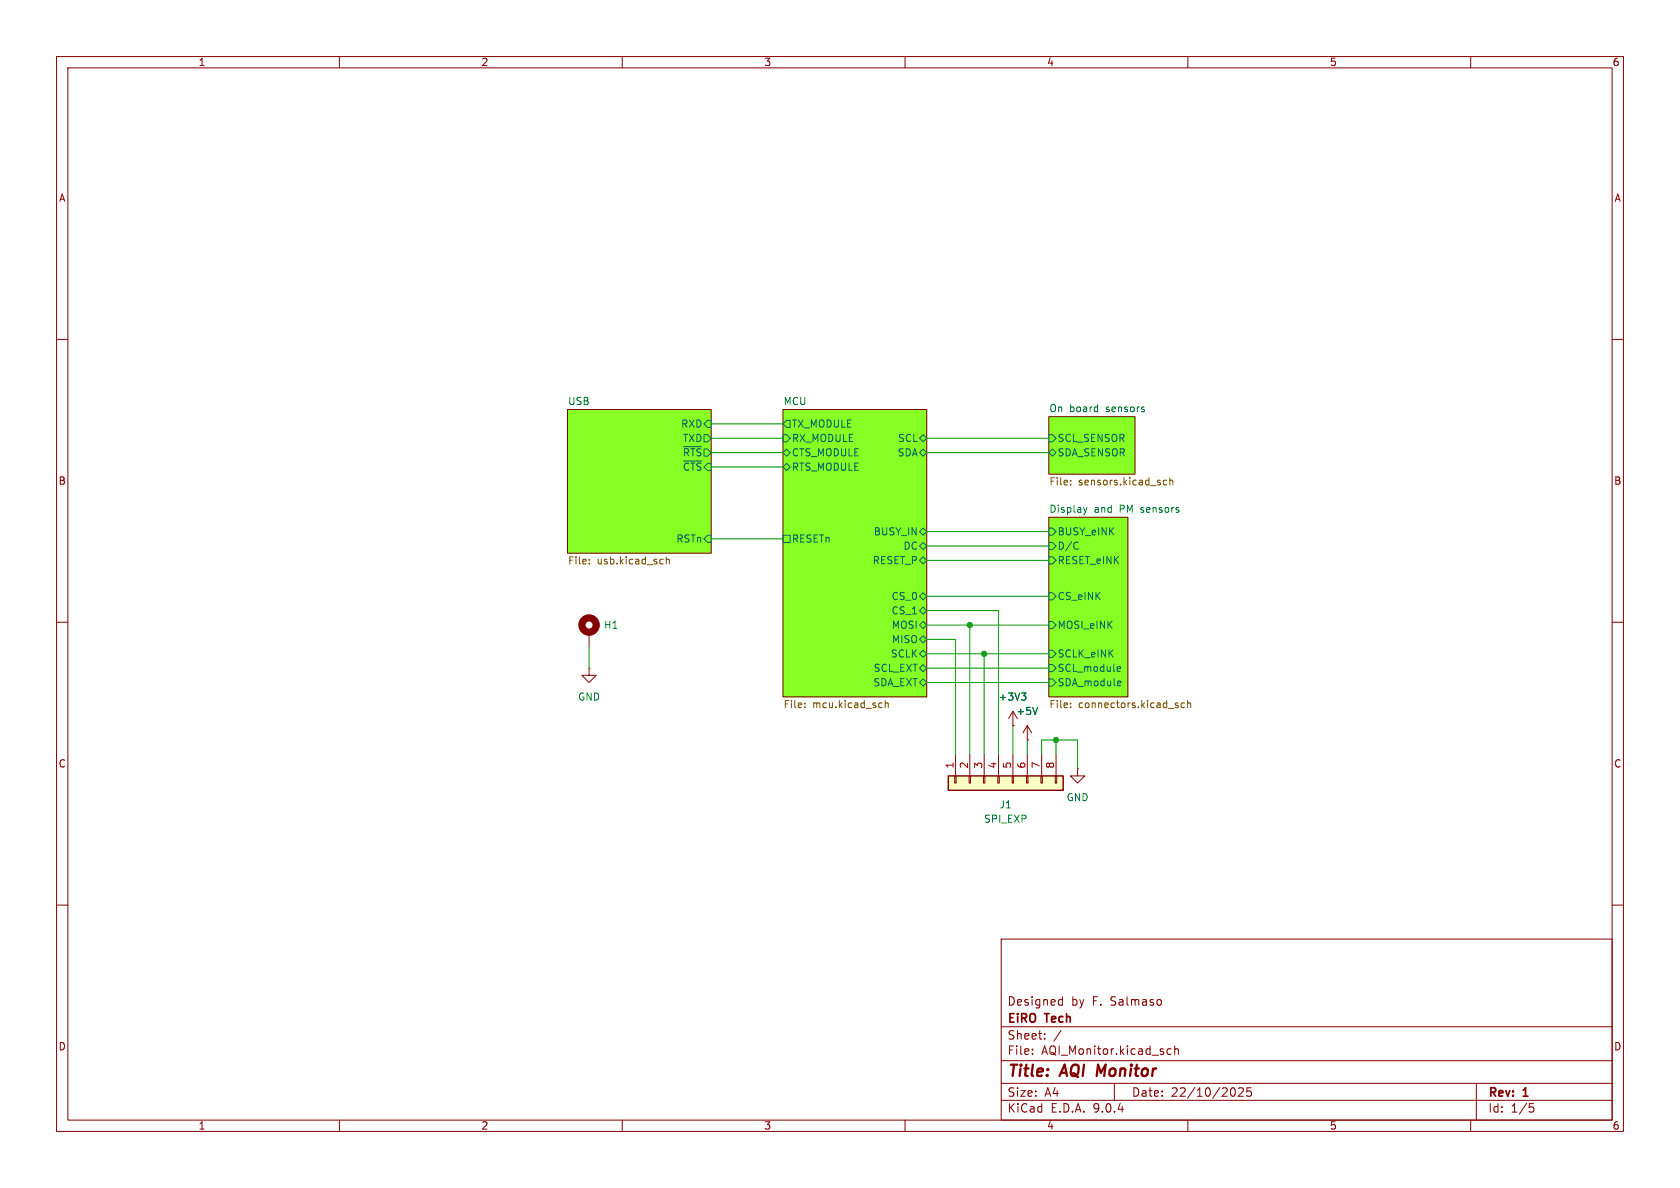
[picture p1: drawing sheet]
(kicad_sch
 (version 20250114)
 (generator "eeschema")
 (generator_version "9.0")
 (paper "A4")
 (title_block
  (title "AQI Monitor")
  (date "22/10/2025")
  (rev "1")
  (company "EiRO Tech")
  (comment 1 "Designed by F. Salmaso"))
 (lib_symbols
  (symbol "Connector_Generic:Conn_01x08"
   (pin_names
    (offset 1.016) (hide yes)) (exclude_from_sim no) (in_bom yes) (on_board yes)
   (property "Reference" "J" (at 0 10.16 0) (effects (font (size 1.27 1.27))))
   (property "Value" "Conn_01x08" (at 0 -12.7 0) (effects (font (size 1.27 1.27))))
   (property "Footprint" "" (at 0 0 0) (effects (font (size 1.27 1.27)) (hide yes)))
   (property "Datasheet" "~" (at 0 0 0) (effects (font (size 1.27 1.27)) (hide yes)))
   (property "Description" "Generic connector, single row, 01x08, script generated (kicad-library-utils/schlib/autogen/connector/)" (at 0 0 0) (effects (font (size 1.27 1.27)) (hide yes)))
   (symbol "Conn_01x08_1_1"
    (rectangle (start -1.27 8.89) (end 1.27 -11.43) (stroke (width 0.254) (type default)) (fill (type background)))
    (rectangle (start -1.27 7.747) (end 0 7.493) (stroke (width 0.1524) (type default)) (fill (type none)))
    (rectangle (start -1.27 5.207) (end 0 4.953) (stroke (width 0.1524) (type default)) (fill (type none)))
    (rectangle (start -1.27 2.667) (end 0 2.413) (stroke (width 0.1524) (type default)) (fill (type none)))
    (rectangle (start -1.27 0.127) (end 0 -0.127) (stroke (width 0.1524) (type default)) (fill (type none)))
    (rectangle (start -1.27 -2.413) (end 0 -2.667) (stroke (width 0.1524) (type default)) (fill (type none)))
    (rectangle (start -1.27 -4.953) (end 0 -5.207) (stroke (width 0.1524) (type default)) (fill (type none)))
    (rectangle (start -1.27 -7.493) (end 0 -7.747) (stroke (width 0.1524) (type default)) (fill (type none)))
    (rectangle (start -1.27 -10.033) (end 0 -10.287) (stroke (width 0.1524) (type default)) (fill (type none)))
    (pin passive line (at -5.08 7.62 0) (length 3.81) (name "Pin_1" (effects (font (size 1.27 1.27)))) (number "1" (effects (font (size 1.27 1.27)))))
    (pin passive line (at -5.08 5.08 0) (length 3.81) (name "Pin_2" (effects (font (size 1.27 1.27)))) (number "2" (effects (font (size 1.27 1.27)))))
    (pin passive line (at -5.08 2.54 0) (length 3.81) (name "Pin_3" (effects (font (size 1.27 1.27)))) (number "3" (effects (font (size 1.27 1.27)))))
    (pin passive line (at -5.08 0 0) (length 3.81) (name "Pin_4" (effects (font (size 1.27 1.27)))) (number "4" (effects (font (size 1.27 1.27)))))
    (pin passive line (at -5.08 -2.54 0) (length 3.81) (name "Pin_5" (effects (font (size 1.27 1.27)))) (number "5" (effects (font (size 1.27 1.27)))))
    (pin passive line (at -5.08 -5.08 0) (length 3.81) (name "Pin_6" (effects (font (size 1.27 1.27)))) (number "6" (effects (font (size 1.27 1.27)))))
    (pin passive line (at -5.08 -7.62 0) (length 3.81) (name "Pin_7" (effects (font (size 1.27 1.27)))) (number "7" (effects (font (size 1.27 1.27)))))
    (pin passive line (at -5.08 -10.16 0) (length 3.81) (name "Pin_8" (effects (font (size 1.27 1.27)))) (number "8" (effects (font (size 1.27 1.27))))))
   (embedded_fonts no))
  (symbol "Mechanical:MountingHole_Pad"
   (pin_numbers (hide yes))
   (pin_names
    (offset 1.016) (hide yes)) (exclude_from_sim no) (in_bom no) (on_board yes)
   (property "Reference" "H" (at 0 6.35 0) (effects (font (size 1.27 1.27))))
   (property "Value" "MountingHole_Pad" (at 0 4.445 0) (effects (font (size 1.27 1.27))))
   (property "Footprint" "" (at 0 0 0) (effects (font (size 1.27 1.27)) (hide yes)))
   (property "Datasheet" "~" (at 0 0 0) (effects (font (size 1.27 1.27)) (hide yes)))
   (property "Description" "Mounting Hole with connection" (at 0 0 0) (effects (font (size 1.27 1.27)) (hide yes)))
   (symbol "MountingHole_Pad_0_1"
    (circle (center 0 1.27) (radius 1.27) (stroke (width 1.27) (type default)) (fill (type none))))
   (symbol "MountingHole_Pad_1_1"
    (pin input line (at 0 -2.54 90) (length 2.54) (name "1" (effects (font (size 1.27 1.27)))) (number "1" (effects (font (size 1.27 1.27))))))
   (embedded_fonts no))
  (symbol "power:+3V3"
   (power)
   (pin_numbers (hide yes))
   (pin_names
    (offset 0) (hide yes)) (exclude_from_sim no) (in_bom yes) (on_board yes)
   (property "Reference" "#PWR" (at 0 -3.81 0) (effects (font (size 1.27 1.27)) (hide yes)))
   (property "Value" "+3V3" (at 0 3.556 0) (effects (font (size 1.27 1.27))))
   (property "Footprint" "" (at 0 0 0) (effects (font (size 1.27 1.27)) (hide yes)))
   (property "Datasheet" "" (at 0 0 0) (effects (font (size 1.27 1.27)) (hide yes)))
   (property "Description" "Power symbol creates a global label with name \"+3V3\"" (at 0 0 0) (effects (font (size 1.27 1.27)) (hide yes)))
   (symbol "+3V3_0_1"
    (polyline (pts (xy -0.762 1.27) (xy 0 2.54)) (stroke (width 0) (type default)) (fill (type none)))
    (polyline (pts (xy 0 2.54) (xy 0.762 1.27)) (stroke (width 0) (type default)) (fill (type none)))
    (polyline (pts (xy 0 0) (xy 0 2.54)) (stroke (width 0) (type default)) (fill (type none))))
   (symbol "+3V3_1_1"
    (pin power_in line (at 0 0 90) (length 0) (name "~" (effects (font (size 1.27 1.27)))) (number "1" (effects (font (size 1.27 1.27))))))
   (embedded_fonts no))
  (symbol "power:+5V"
   (power)
   (pin_numbers (hide yes))
   (pin_names
    (offset 0) (hide yes)) (exclude_from_sim no) (in_bom yes) (on_board yes)
   (property "Reference" "#PWR" (at 0 -3.81 0) (effects (font (size 1.27 1.27)) (hide yes)))
   (property "Value" "+5V" (at 0 3.556 0) (effects (font (size 1.27 1.27))))
   (property "Footprint" "" (at 0 0 0) (effects (font (size 1.27 1.27)) (hide yes)))
   (property "Datasheet" "" (at 0 0 0) (effects (font (size 1.27 1.27)) (hide yes)))
   (property "Description" "Power symbol creates a global label with name \"+5V\"" (at 0 0 0) (effects (font (size 1.27 1.27)) (hide yes)))
   (symbol "+5V_0_1"
    (polyline (pts (xy -0.762 1.27) (xy 0 2.54)) (stroke (width 0) (type default)) (fill (type none)))
    (polyline (pts (xy 0 2.54) (xy 0.762 1.27)) (stroke (width 0) (type default)) (fill (type none)))
    (polyline (pts (xy 0 0) (xy 0 2.54)) (stroke (width 0) (type default)) (fill (type none))))
   (symbol "+5V_1_1"
    (pin power_in line (at 0 0 90) (length 0) (name "~" (effects (font (size 1.27 1.27)))) (number "1" (effects (font (size 1.27 1.27))))))
   (embedded_fonts no))
  (symbol "power:GND"
   (power)
   (pin_numbers (hide yes))
   (pin_names
    (offset 0) (hide yes)) (exclude_from_sim no) (in_bom yes) (on_board yes)
   (property "Reference" "#PWR" (at 0 -6.35 0) (effects (font (size 1.27 1.27)) (hide yes)))
   (property "Value" "GND" (at 0 -3.81 0) (effects (font (size 1.27 1.27))))
   (property "Footprint" "" (at 0 0 0) (effects (font (size 1.27 1.27)) (hide yes)))
   (property "Datasheet" "" (at 0 0 0) (effects (font (size 1.27 1.27)) (hide yes)))
   (property "Description" "Power symbol creates a global label with name \"GND\" , ground" (at 0 0 0) (effects (font (size 1.27 1.27)) (hide yes)))
   (symbol "GND_0_1"
    (polyline (pts (xy 0 0) (xy 0 -1.27) (xy 1.27 -1.27) (xy 0 -2.54) (xy -1.27 -1.27) (xy 0 -1.27)) (stroke (width 0) (type default)) (fill (type none))))
   (symbol "GND_1_1"
    (pin power_in line (at 0 0 270) (length 0) (name "~" (effects (font (size 1.27 1.27)))) (number "1" (effects (font (size 1.27 1.27))))))
   (embedded_fonts no)))
 (junction
  (at 171.45 110.49)
  (diameter 0)
  (color 0 0 0 0))
 (junction
  (at 173.99 115.57)
  (diameter 0)
  (color 0 0 0 0))
 (junction
  (at 186.69 130.81)
  (diameter 0)
  (color 0 0 0 0))
 (wire
  (pts (xy 168.91 133.35) (xy 168.91 113.03))
  (stroke (width 0) (type default)))
 (wire
  (pts (xy 184.15 130.81) (xy 186.69 130.81))
  (stroke (width 0) (type default)))
 (wire
  (pts (xy 125.73 74.93) (xy 138.43 74.93))
  (stroke (width 0) (type default)))
 (wire
  (pts (xy 171.45 110.49) (xy 185.42 110.49))
  (stroke (width 0) (type default)))
 (wire
  (pts (xy 125.73 95.25) (xy 138.43 95.25))
  (stroke (width 0) (type default)))
 (wire
  (pts (xy 163.83 115.57) (xy 173.99 115.57))
  (stroke (width 0) (type default)))
 (wire
  (pts (xy 125.73 77.47) (xy 138.43 77.47))
  (stroke (width 0) (type default)))
 (wire
  (pts (xy 186.69 130.81) (xy 190.5 130.81))
  (stroke (width 0) (type default)))
 (wire
  (pts (xy 163.83 77.47) (xy 185.42 77.47))
  (stroke (width 0) (type default)))
 (wire
  (pts (xy 184.15 133.35) (xy 184.15 130.81))
  (stroke (width 0) (type default)))
 (wire
  (pts (xy 163.83 120.65) (xy 185.42 120.65))
  (stroke (width 0) (type default)))
 (wire
  (pts (xy 168.91 113.03) (xy 163.83 113.03))
  (stroke (width 0) (type default)))
 (wire
  (pts (xy 125.73 80.01) (xy 138.43 80.01))
  (stroke (width 0) (type default)))
 (wire
  (pts (xy 176.53 107.95) (xy 163.83 107.95))
  (stroke (width 0) (type default)))
 (wire
  (pts (xy 179.07 128.27) (xy 179.07 133.35))
  (stroke (width 0) (type default)))
 (wire
  (pts (xy 163.83 105.41) (xy 185.42 105.41))
  (stroke (width 0) (type default)))
 (wire
  (pts (xy 163.83 93.98) (xy 185.42 93.98))
  (stroke (width 0) (type default)))
 (wire
  (pts (xy 104.14 114.3) (xy 104.14 118.11))
  (stroke (width 0) (type default)))
 (wire
  (pts (xy 163.83 110.49) (xy 171.45 110.49))
  (stroke (width 0) (type default)))
 (wire
  (pts (xy 163.83 80.01) (xy 185.42 80.01))
  (stroke (width 0) (type default)))
 (wire
  (pts (xy 181.61 130.81) (xy 181.61 133.35))
  (stroke (width 0) (type default)))
 (wire
  (pts (xy 176.53 133.35) (xy 176.53 107.95))
  (stroke (width 0) (type default)))
 (wire
  (pts (xy 163.83 118.11) (xy 185.42 118.11))
  (stroke (width 0) (type default)))
 (wire
  (pts (xy 173.99 115.57) (xy 185.42 115.57))
  (stroke (width 0) (type default)))
 (wire
  (pts (xy 163.83 96.52) (xy 185.42 96.52))
  (stroke (width 0) (type default)))
 (wire
  (pts (xy 125.73 82.55) (xy 138.43 82.55))
  (stroke (width 0) (type default)))
 (wire
  (pts (xy 171.45 110.49) (xy 171.45 133.35))
  (stroke (width 0) (type default)))
 (wire
  (pts (xy 190.5 130.81) (xy 190.5 135.89))
  (stroke (width 0) (type default)))
 (wire
  (pts (xy 186.69 130.81) (xy 186.69 133.35))
  (stroke (width 0) (type default)))
 (wire
  (pts (xy 173.99 115.57) (xy 173.99 133.35))
  (stroke (width 0) (type default)))
 (wire
  (pts (xy 163.83 99.06) (xy 185.42 99.06))
  (stroke (width 0) (type default)))
 (symbol
  (lib_id "power:GND")
  (at 104.14 118.11 0)
  (unit 1)
  (exclude_from_sim no)
  (in_bom yes)
  (on_board yes)
  (dnp no)
  (fields_autoplaced yes)
  (property "Reference" "#PWR01" (at 104.14 124.46 0) (effects (font (size 1.27 1.27)) (hide yes)))
  (property "Value" "GND" (at 104.14 123.19 0) (effects (font (size 1.27 1.27))))
  (property "Footprint" "" (at 104.14 118.11 0) (effects (font (size 1.27 1.27)) (hide yes)))
  (property "Datasheet" "" (at 104.14 118.11 0) (effects (font (size 1.27 1.27)) (hide yes)))
  (property "Description" "Power symbol creates a global label with name \"GND\" , ground" (at 104.14 118.11 0) (effects (font (size 1.27 1.27)) (hide yes)))
  (pin "1"))
 (symbol
  (lib_id "Connector_Generic:Conn_01x08")
  (at 176.53 138.43 90)
  (mirror x)
  (unit 1)
  (exclude_from_sim no)
  (in_bom yes)
  (on_board yes)
  (dnp no)
  (fields_autoplaced yes)
  (property "Reference" "J1" (at 177.8 142.24 90) (effects (font (size 1.27 1.27))))
  (property "Value" "SPI_EXP" (at 177.8 144.78 90) (effects (font (size 1.27 1.27))))
  (property "Footprint" "Connector_PinHeader_1.27mm:PinHeader_2x04_P1.27mm_Vertical_SMD" (at 176.53 138.43 0) (effects (font (size 1.27 1.27)) (hide yes)))
  (property "Datasheet" "~" (at 176.53 138.43 0) (effects (font (size 1.27 1.27)) (hide yes)))
  (property "Description" "Generic connector, single row, 01x08, script generated (kicad-library-utils/schlib/autogen/connector/)" (at 176.53 138.43 0) (effects (font (size 1.27 1.27)) (hide yes)))
  (pin "7")
  (pin "8")
  (pin "6")
  (pin "5")
  (pin "4")
  (pin "3")
  (pin "2")
  (pin "1"))
 (symbol
  (lib_id "power:+5V")
  (at 181.61 130.81 0)
  (unit 1)
  (exclude_from_sim no)
  (in_bom yes)
  (on_board yes)
  (dnp no)
  (fields_autoplaced yes)
  (property "Reference" "#PWR03" (at 181.61 134.62 0) (effects (font (size 1.27 1.27)) (hide yes)))
  (property "Value" "+5V" (at 181.61 125.73 0) (effects (font (size 1.27 1.27))))
  (property "Footprint" "" (at 181.61 130.81 0) (effects (font (size 1.27 1.27)) (hide yes)))
  (property "Datasheet" "" (at 181.61 130.81 0) (effects (font (size 1.27 1.27)) (hide yes)))
  (property "Description" "Power symbol creates a global label with name \"+5V\"" (at 181.61 130.81 0) (effects (font (size 1.27 1.27)) (hide yes)))
  (pin "1"))
 (symbol
  (lib_id "power:GND")
  (at 190.5 135.89 0)
  (unit 1)
  (exclude_from_sim no)
  (in_bom yes)
  (on_board yes)
  (dnp no)
  (fields_autoplaced yes)
  (property "Reference" "#PWR04" (at 190.5 142.24 0) (effects (font (size 1.27 1.27)) (hide yes)))
  (property "Value" "GND" (at 190.5 140.97 0) (effects (font (size 1.27 1.27))))
  (property "Footprint" "" (at 190.5 135.89 0) (effects (font (size 1.27 1.27)) (hide yes)))
  (property "Datasheet" "" (at 190.5 135.89 0) (effects (font (size 1.27 1.27)) (hide yes)))
  (property "Description" "Power symbol creates a global label with name \"GND\" , ground" (at 190.5 135.89 0) (effects (font (size 1.27 1.27)) (hide yes)))
  (pin "1"))
 (symbol
  (lib_id "power:+3V3")
  (at 179.07 128.27 0)
  (unit 1)
  (exclude_from_sim no)
  (in_bom yes)
  (on_board yes)
  (dnp no)
  (fields_autoplaced yes)
  (property "Reference" "#PWR02" (at 179.07 132.08 0) (effects (font (size 1.27 1.27)) (hide yes)))
  (property "Value" "+3V3" (at 179.07 123.19 0) (effects (font (size 1.27 1.27))))
  (property "Footprint" "" (at 179.07 128.27 0) (effects (font (size 1.27 1.27)) (hide yes)))
  (property "Datasheet" "" (at 179.07 128.27 0) (effects (font (size 1.27 1.27)) (hide yes)))
  (property "Description" "Power symbol creates a global label with name \"+3V3\"" (at 179.07 128.27 0) (effects (font (size 1.27 1.27)) (hide yes)))
  (pin "1"))
 (symbol
  (lib_id "Mechanical:MountingHole_Pad")
  (at 104.14 111.76 0)
  (unit 1)
  (exclude_from_sim no)
  (in_bom no)
  (on_board yes)
  (dnp no)
  (fields_autoplaced yes)
  (property "Reference" "H1" (at 106.68 110.4899 0) (effects (font (size 1.27 1.27)) (justify left)))
  (property "Value" "MountingHole_Pad" (at 106.68 111.7599 0) (effects (font (size 1.27 1.27)) (justify left) (hide yes)))
  (property "Footprint" "MountingHole:MountingHole_2.7mm_M2.5_DIN965_Pad" (at 104.14 111.76 0) (effects (font (size 1.27 1.27)) (hide yes)))
  (property "Datasheet" "~" (at 104.14 111.76 0) (effects (font (size 1.27 1.27)) (hide yes)))
  (property "Description" "Mounting Hole with connection" (at 104.14 111.76 0) (effects (font (size 1.27 1.27)) (hide yes)))
  (pin "1"))
 (sheet
  (at 100.33 72.39)
  (size 25.4 25.4)
  (exclude_from_sim no)
  (in_bom yes)
  (on_board yes)
  (dnp no)
  (fields_autoplaced yes)
  (stroke (width 0.1524) (type solid))
  (fill (color 136 255 36 1.0000))
  (property "Sheetname" "USB" (at 100.33 71.6784 0) (effects (font (size 1.27 1.27)) (justify left bottom)))
  (property "Sheetfile" "usb.kicad_sch" (at 100.33 98.3746 0) (effects (font (size 1.27 1.27)) (justify left top)))
  (pin "RSTn" input (at 125.73 95.25 0) (effects (font (size 1.27 1.27)) (justify right)))
  (pin "RXD" input (at 125.73 74.93 0) (effects (font (size 1.27 1.27)) (justify right)))
  (pin "TXD" output (at 125.73 77.47 0) (effects (font (size 1.27 1.27)) (justify right)))
  (pin "~{CTS}" input (at 125.73 82.55 0) (effects (font (size 1.27 1.27)) (justify right)))
  (pin "~{RTS}" output (at 125.73 80.01 0) (effects (font (size 1.27 1.27)) (justify right))))
 (sheet
  (at 138.43 72.39)
  (size 25.4 50.8)
  (exclude_from_sim no)
  (in_bom yes)
  (on_board yes)
  (dnp no)
  (fields_autoplaced yes)
  (stroke (width 0.1524) (type solid))
  (fill (color 136 255 36 1.0000))
  (property "Sheetname" "MCU" (at 138.43 71.6784 0) (effects (font (size 1.27 1.27)) (justify left bottom)))
  (property "Sheetfile" "mcu.kicad_sch" (at 138.43 123.7746 0) (effects (font (size 1.27 1.27)) (justify left top)))
  (pin "CS_0" bidirectional (at 163.83 105.41 0) (effects (font (size 1.27 1.27)) (justify right)))
  (pin "CS_1" bidirectional (at 163.83 107.95 0) (effects (font (size 1.27 1.27)) (justify right)))
  (pin "CTS_MODULE" bidirectional (at 138.43 80.01 180) (effects (font (size 1.27 1.27)) (justify left)))
  (pin "MISO" bidirectional (at 163.83 113.03 0) (effects (font (size 1.27 1.27)) (justify right)))
  (pin "MOSI" bidirectional (at 163.83 110.49 0) (effects (font (size 1.27 1.27)) (justify right)))
  (pin "RESETn" passive (at 138.43 95.25 180) (effects (font (size 1.27 1.27)) (justify left)))
  (pin "RTS_MODULE" bidirectional (at 138.43 82.55 180) (effects (font (size 1.27 1.27)) (justify left)))
  (pin "RX_MODULE" input (at 138.43 77.47 180) (effects (font (size 1.27 1.27)) (justify left)))
  (pin "SCL" bidirectional (at 163.83 77.47 0) (effects (font (size 1.27 1.27)) (justify right)))
  (pin "SCLK" bidirectional (at 163.83 115.57 0) (effects (font (size 1.27 1.27)) (justify right)))
  (pin "SCL_EXT" bidirectional (at 163.83 118.11 0) (effects (font (size 1.27 1.27)) (justify right)))
  (pin "SDA" bidirectional (at 163.83 80.01 0) (effects (font (size 1.27 1.27)) (justify right)))
  (pin "SDA_EXT" bidirectional (at 163.83 120.65 0) (effects (font (size 1.27 1.27)) (justify right)))
  (pin "TX_MODULE" output (at 138.43 74.93 180) (effects (font (size 1.27 1.27)) (justify left)))
  (pin "BUSY_IN" bidirectional (at 163.83 93.98 0) (effects (font (size 1.27 1.27)) (justify right)))
  (pin "DC" bidirectional (at 163.83 96.52 0) (effects (font (size 1.27 1.27)) (justify right)))
  (pin "RESET_P" bidirectional (at 163.83 99.06 0) (effects (font (size 1.27 1.27)) (justify right))))
 (sheet
  (at 185.42 73.66)
  (size 15.24 10.16)
  (exclude_from_sim no)
  (in_bom yes)
  (on_board yes)
  (dnp no)
  (fields_autoplaced yes)
  (stroke (width 0.1524) (type solid))
  (fill (color 136 255 36 1.0000))
  (property "Sheetname" "On board sensors" (at 185.42 72.9484 0) (effects (font (size 1.27 1.27)) (justify left bottom)))
  (property "Sheetfile" "sensors.kicad_sch" (at 185.42 84.4046 0) (effects (font (size 1.27 1.27)) (justify left top)))
  (pin "SCL_SENSOR" input (at 185.42 77.47 180) (effects (font (size 1.27 1.27)) (justify left)))
  (pin "SDA_SENSOR" bidirectional (at 185.42 80.01 180) (effects (font (size 1.27 1.27)) (justify left))))
 (sheet
  (at 185.42 91.44)
  (size 13.97 31.75)
  (exclude_from_sim no)
  (in_bom yes)
  (on_board yes)
  (dnp no)
  (fields_autoplaced yes)
  (stroke (width 0.1524) (type solid))
  (fill (color 136 255 36 1.0000))
  (property "Sheetname" "Display and PM sensors" (at 185.42 90.7284 0) (effects (font (size 1.27 1.27)) (justify left bottom)))
  (property "Sheetfile" "connectors.kicad_sch" (at 185.42 123.7746 0) (effects (font (size 1.27 1.27)) (justify left top)))
  (pin "BUSY_eINK" input (at 185.42 93.98 180) (effects (font (size 1.27 1.27)) (justify left)))
  (pin "CS_eINK" input (at 185.42 105.41 180) (effects (font (size 1.27 1.27)) (justify left)))
  (pin "D{slash}C" input (at 185.42 96.52 180) (effects (font (size 1.27 1.27)) (justify left)))
  (pin "MOSI_eINK" input (at 185.42 110.49 180) (effects (font (size 1.27 1.27)) (justify left)))
  (pin "RESET_eINK" input (at 185.42 99.06 180) (effects (font (size 1.27 1.27)) (justify left)))
  (pin "SCLK_eINK" input (at 185.42 115.57 180) (effects (font (size 1.27 1.27)) (justify left)))
  (pin "SCL_module" input (at 185.42 118.11 180) (effects (font (size 1.27 1.27)) (justify left)))
  (pin "SDA_module" input (at 185.42 120.65 180) (effects (font (size 1.27 1.27)) (justify left))))
 (sheet_instances
  (path ""
   (page "1")))
 (embedded_fonts no))
